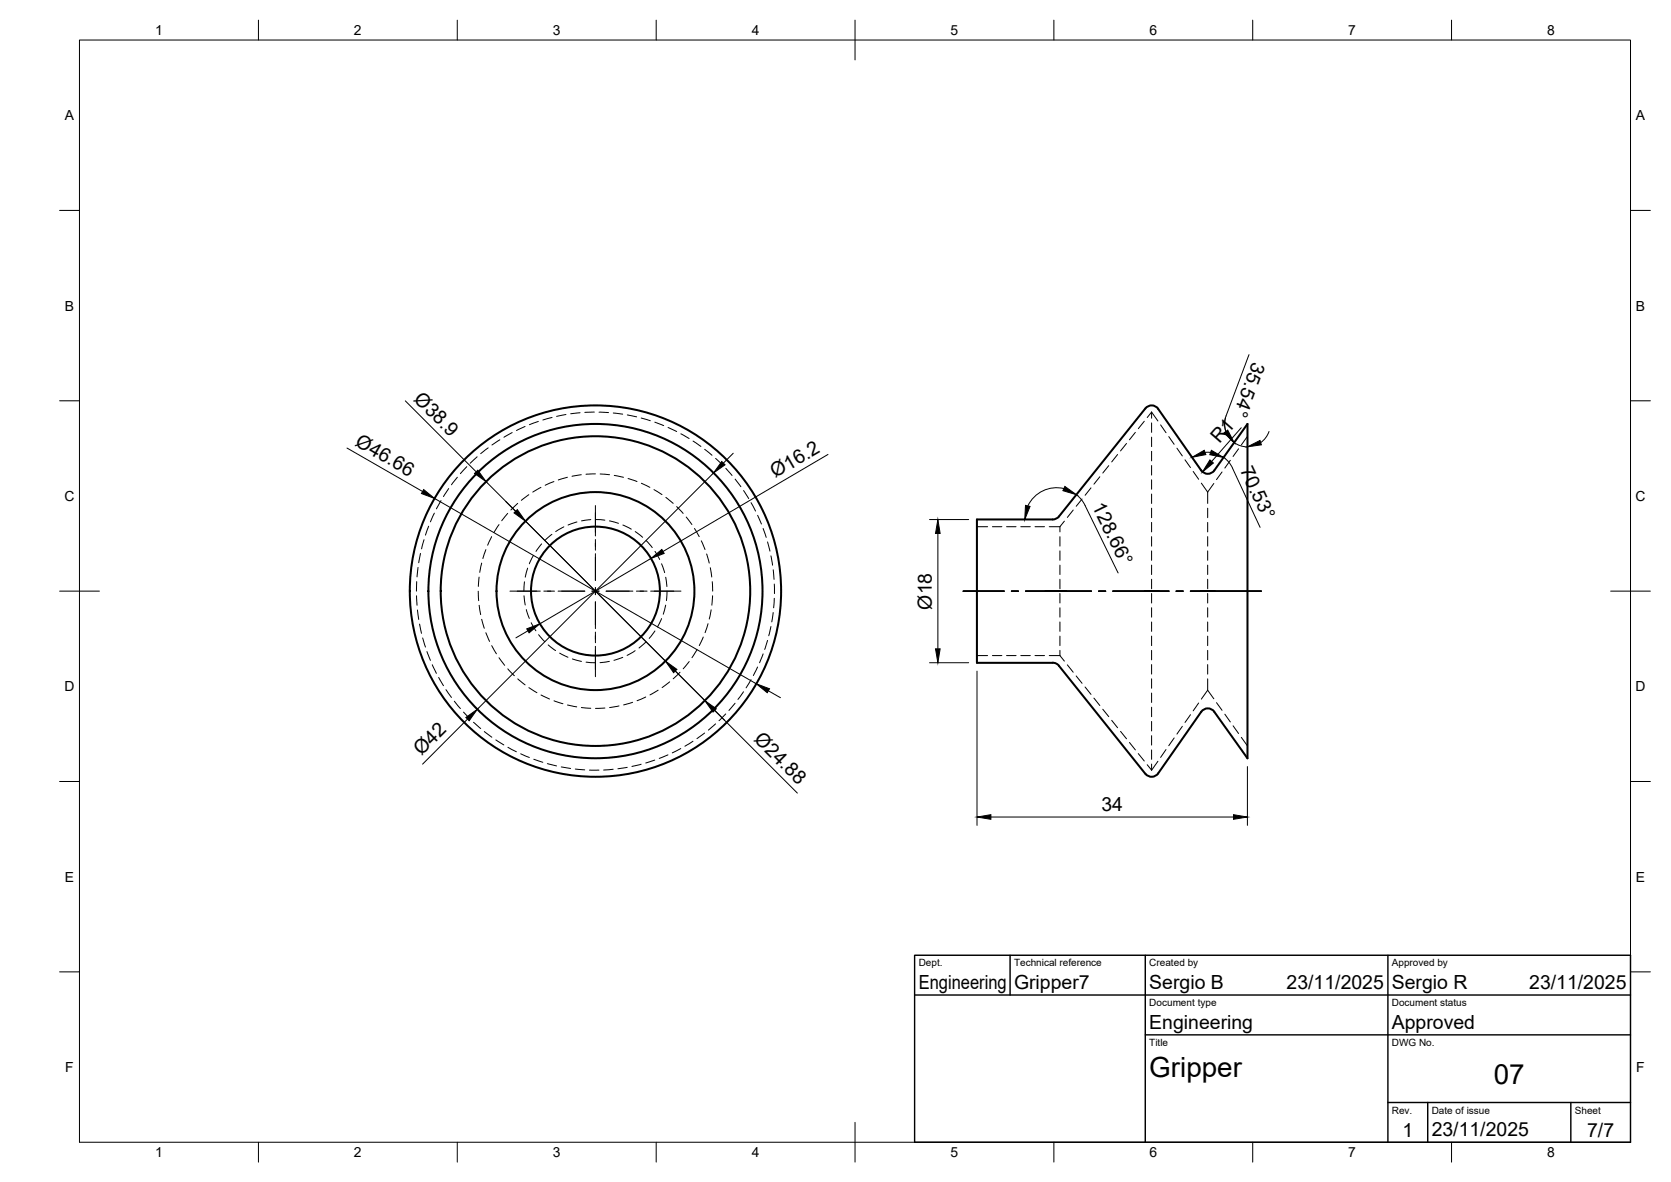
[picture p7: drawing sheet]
<svg xmlns="http://www.w3.org/2000/svg" width="420mm" height="297mm" viewBox="0 0 420 297" stroke-linecap="round" stroke-linejoin="round" font-family="sans-serif">
<!-- layer: Hidden -->
<g fill="none" stroke="#000" stroke-width=".25">
<path d="M115 119.9l-1.5 1.9M117.4 117.3l-1.6 1.7M120 114.8l-1.8 1.6M122.7 112.6l-1.8 1.4M125.7 110.5l-2 1.3M128.8 108.7l-2.1 1.2M132 107.2l-2.1 1M135.4 105.9l-2.3 .8M138.8 104.9l-2.3 .6M142.3 104.2l-2.3 .4M142.7 119.9l-2.3 .7M145.9 103.7l-2.4 .3"/>
<path d="M146.2 119.3l-2.4 .4M149.4 103.6h-2.4M149.7 119.1l-2.4 .1M150.6 103.6l2.4 .1M150.9 119.1l2.4 .2M154.2 103.8l2.4 .3M154.5 119.5l2.3 .4M157.7 104.3l2.4 .5M161.2 105.1l2.3 .6M164.7 106.1l2.2 .9M168 107.4l2.1 1M171.2 109l2.1 1.2"/>
<path d="M174.3 110.8l1.9 1.4M177.2 112.9l1.8 1.5M179.9 115.2l1.8 1.6M182.5 117.7l1.6 1.8M276.5 119.8l-1.4 1.9M278.8 117l-1.5 1.9M281 114.2l-1.5 1.9M283.3 111.4l-1.6 1.9M285.5 108.7l-1.5 1.8M287.7 105.9l-1.5 1.8M289.6 117v2.4M289.6 113.4v2.4"/>
<path d="M289.6 109.9v2.3M289.6 106.3v2.4M289.6 103.6v1.5M289.6 103.6l-1.1 1.3M289.6 103.6l1.5 2.2M291.8 106.8l1.4 1.9M293.9 109.7l1.3 2M295.9 112.6l1.4 2M298 115.6l1.3 1.9M300 118.5l1.4 1.9M307.3 118.6l-1.4 1.9M309.4 115.7l-1.4 1.9"/>
<path d="M311.4 112.8l-1.4 1.9M313.7 109.7l-1.6 2.1M105.7 139.1l-.4 2.3M106.6 135.6l-.6 2.3M107.8 132.2l-.8 2.3M109.2 129l-1 2.1M110.9 125.8l-1.2 2.1M112.8 122.8l-1.3 2M122.2 138.1l-.8 2.3M123.6 134.9l-1 2.1M125.5 131.8l-1.3 2M127.7 129l-1.5 1.9"/>
<path d="M130.2 126.5l-1.7 1.7M133 124.3l-1.9 1.4M134.1 139.6l-1 2.1M136 122.5l-2 1.2M136.2 136.7l-1.4 1.9M138.8 134.3l-1.8 1.5M139.3 121l-2.2 .9M141.8 132.4l-2.1 1.2M145.1 131.2l-2.3 .7M148.5 130.6l-2.3 .3M149.7 130.6l2.4 .1M153.2 130.9l2.3 .6"/>
<path d="M156.6 131.9l2.1 1.1M157.9 120.3l2.3 .7M159.7 133.6l1.9 1.4M161.3 121.4l2.1 1.1M162.5 135.8l1.5 1.8M164.4 123l2.1 1.3M164.7 138.6l1.2 2M167.4 125l1.9 1.5M170.1 127.3l1.7 1.7M172.6 129.9l1.4 1.9M174.6 132.8l1.2 2.1M176.3 135.9l1 2.2"/>
<path d="M177.7 139.2l.6 2.3M184.8 120.4l1.5 1.9M187 123.3l1.3 2M188.8 126.3l1.2 2.1M190.5 129.5l1 2.2M191.9 132.8l.8 2.3M193 136.2l.6 2.3M193.8 139.7l.4 2.3M245.6 132.4h2.7M249.5 132.4h2.4M253.1 132.4h2.4M256.7 132.4h2.4"/>
<path d="M260.2 132.4h2.4M263.8 132.4h2.7M266.5 138.4v2.4M266.5 134.9v2.4M266.5 132.4v1.3M267.6 131l-1.1 1.4M269.9 128.2l-1.5 1.8M272.1 125.4l-1.5 1.8M274.3 122.6l-1.5 1.9M289.6 138.4v2.4M289.6 134.9v2.4M289.6 131.3v2.4"/>
<path d="M289.6 127.7v2.4M289.6 124.1v2.4M289.6 120.6v2.3M302.1 121.4l1.6 2.3M303.7 138.4v2.4M303.7 134.9v2.4M303.7 131.3v2.4M303.7 127.7v2.4M303.7 123.7v2.8M305.2 121.5l-1.5 2.2M104.7 149.7l.2 2.4M104.8 146.2l-.1 2.4"/>
<path d="M105 153.3l.3 2.4M105.1 142.6l-.2 2.4M105.5 156.8l.5 2.4M120.2 148.6l.2 2.3M120.5 145l-.2 2.4M120.5 152.1l.4 2.4M121.1 141.5l-.5 2.3M121.1 155.6l.7 2.3M122.2 159l.9 2.2M131.8 149.7l.3 2.3M131.9 146.2l-.2 2.4M132.3 153.2l.8 2.2"/>
<path d="M132.7 142.8l-.6 2.2M133.6 156.5l1.1 2M135.4 159.5l1.6 1.8M164.7 158.6l-1.5 1.8M166.3 141.7l.8 2.2M166.3 155.5l-1 2.1M167.4 145.1l.3 2.3M167.4 152.1l-.6 2.3M167.7 148.6l-.1 2.3M178 156.7l-.7 2.3M178.6 142.7l.4 2.3M178.8 153.3l-.5 2.3"/>
<path d="M179.1 146.2l.1 2.4M179.2 149.7l-.2 2.4M193.8 157.4l-.5 2.4M194.4 143.2l.2 2.4M194.4 153.9l-.3 2.4M194.7 146.8v2.4M194.7 150.4l-.2 2.3M266.5 159.9v2.3M266.5 156.3v2.4M266.5 152.7v2.4M266.5 149.1v2.4M266.5 145.6v2.4"/>
<path d="M266.5 142v2.4M289.6 159.9v2.3M289.6 156.3v2.4M289.6 152.7v2.4M289.6 149.1v2.4M289.6 145.6v2.4M289.6 142v2.4M303.7 159.9v2.3M303.7 156.3v2.4M303.7 152.7v2.4M303.7 149.1v2.4M303.7 145.6v2.4"/>
<path d="M303.7 142v2.4M106.3 160.3l.7 2.3M107.4 163.7l.8 2.3M108.7 167.1l1 2.1M110.3 170.3l1.2 2M112.1 173.3l1.4 2M114.2 176.2l1.6 1.9M116.5 179l1.7 1.7M123.6 162.2l1.2 2.1M125.5 165.3l1.4 1.9M127.7 168.1l1.6 1.7M130.2 170.6l1.8 1.5"/>
<path d="M133 172.8l2 1.3M136 174.7l2.2 1M137.8 162.1l1.9 1.4M139.3 176.1l2.2 .8M140.7 164.1l2.1 1.1M142.7 177.2l2.3 .4M143.9 165.6l2.3 .6M146.2 177.8l2.3 .2M147.4 166.4l2.3 .1M152.1 177.9l-2.4 .1M153.2 166.2l-2.3 .3M155.6 177.4l-2.3 .4"/>
<path d="M156.6 165.2l-2.2 .7M159.1 176.5l-2.3 .7M159.7 163.5l-2 1.2M162.4 175.2l-2.2 .9M162.4 161.3l-1.7 1.5M165.5 173.4l-2.1 1.2M168.4 171.4l-1.9 1.4M171 168.9l-1.7 1.7M173.3 166.3l-1.5 1.8M175.3 163.3l-1.3 2M176.8 160.1l-1 2.1M182.5 179.4l-1.7 1.7"/>
<path d="M184.8 176.7l-1.5 1.8M186.9 173.8l-1.4 2M188.8 170.8l-1.2 2.1M190.5 167.6l-1.1 2.2M191.9 164.3l-.9 2.2M193 160.9l-.7 2.3M245.6 164.7h2.7M249.5 164.7h2.4M253.1 164.7h2.4M256.7 164.7h2.4M260.2 164.7h2.4M263.8 164.7h2.7"/>
<path d="M266.5 163.4v1.3M266.5 164.7l1.1 1.4M268.4 167.1l1.5 1.8M270.6 169.9l1.5 1.8M272.8 172.6l1.5 1.9M275.1 175.4l1.4 1.9M277.3 178.2l1.5 1.9M289.6 177.7v2.4M289.6 174.2v2.3M289.6 170.6v2.4M289.6 167v2.4M289.6 163.4v2.4"/>
<path d="M299.3 179.6l-1.3 2M301.4 176.7l-1.4 1.9M303.7 170.6v2.8M303.7 167v2.4M303.7 163.4v2.4M303.7 173.4l-1.6 2.3M303.7 173.4l1.5 2.2M305.9 176.6l1.4 1.9M308 179.5l1.4 1.9M119.1 181.5l1.8 1.6M121.8 183.8l1.9 1.5M124.7 185.9l2 1.3"/>
<path d="M127.7 187.8l2.1 1.1M130.9 189.4l2.2 1M134.2 190.8l2.3 .8M137.6 191.9l2.3 .6M141.1 192.7l2.4 .4M144.7 193.3l2.3 .2M148.2 193.5h2.4M154.2 193.3l-2.4 .2M157.7 192.8l-2.3 .4M161.2 192.1l-2.3 .5M164.6 191l-2.2 .7M168 189.7l-2.2 .9"/>
<path d="M171.2 188.1l-2.2 1.1M174.2 186.3l-2 1.2M177.2 184.2l-2 1.4M179.9 181.9l-1.8 1.6M279.5 181l1.5 1.9M281.7 183.8l1.6 1.9M284 186.6l1.5 1.9M286.2 189.4l1.5 1.8M288.5 192.2l1.1 1.4M289.6 192v1.6M289.6 188.5v2.3M289.6 184.9v2.3"/>
<path d="M289.6 181.3v2.4M291.1 191.3l-1.5 2.3M293.2 188.4l-1.4 1.9M295.2 185.4l-1.3 2M297.3 182.5l-1.4 2M310 182.4l1.4 1.9M312.1 185.3l1.6 2.2"/>
</g>
<!-- layer: Visible -->
<g fill="none" stroke="#000" stroke-width=".51">
<path d="M288 102.6l-22.3 27.7-1 .2h-19.1v36.1h19.1M288 102.6a2 2 0 0 1 3.2 .1M291.2 102.7l10.9 15.5a2 2 0 0 0 3.2 0l8.4-11.7v84.1l-8.4-11.7a1.99 1.99 0 0 0-3.2 0M264.7 166.5l1 .3 .6 .5M266.3 167.3l21.7 27.2M302 178.9l-10.8 15.5M291.2 194.4a2 2 0 0 1-3.2 .1"/>
<circle cx="149.7" cy="148.5" r="46.7"/>
<circle cx="149.7" cy="148.5" r="16.2"/>
<circle cx="149.7" cy="148.5" r="24.9"/>
<circle cx="149.7" cy="148.5" r="38.9"/>
<circle cx="149.7" cy="148.5" r="42"/>
</g>
<!-- layer: BORDER -->
<g fill="none" stroke="#000" stroke-width=".25">
<path d="M20 10.1h390v276.9h-390zM65 5.1v5M115 5.1v5M165 5.1v5M215 5.1v10M265 5.1v5M315 5.1v5M365 5.1v5M15 52.9h5M410 52.9h5M15 100.7h5M410 100.7h5"/>
<path d="M15 148.6h10M405 148.6h10M15 196.4h5M410 196.4h5M15 244.2h5M410 244.2h5M65 287v5M115 287v5M165 287v5M215 282.1v9.9M265 287v5M315 287v5"/>
<path d="M365 287v5"/>
</g>
<!-- layer: TITLEBLOCK -->
<path d="M230 240.1h180v46.9h-180zM230 250h180M254 240.1v9.9M288 240.1v46.9M349 240.1v46.9M288 260.1h122M349 277.1h61M359 277.1v9.9M395 277.1v9.9" fill="none" stroke="#000" stroke-width=".36"/>
<!-- layer: Smart Centers -->
<g fill="none" stroke="#000" stroke-width=".25">
<path d="M149.7 127v7.7M149.7 135.6v2.7M149.7 139.1v6.8M128.2 148.6h7.6M136.7 148.6h2.7M140.3 148.6h6.7M148.8 148.6h1.8M149.7 147.7v1.7M149.7 151.2v6.8M149.7 158.8v2.7M152.4 148.6h6.7M160 148.6h2.7"/>
<path d="M163.6 148.6h7.6M242.2 148.6h10.3M254.3 148.6h1.8M257.9 148.6h16.5M276.2 148.6h1.8M279.8 148.6h14.1M295.7 148.6h1.8M299.3 148.6h17.9M149.7 162.4v7.7"/>
</g>
<!-- layer: FD_Dimensions -->
<g fill="none" stroke="#000" stroke-width=".25">
<path d="M314 89.1l-5.7 15.4a5.7 5.7 0 0 0 5.4 7.8M87.2 112.6l19.1 10.9M101.9 100.7l17.8 17.9M179.4 118.9l-59.4 59.4M184.4 113.9l-2.5 2.5M208.2 114.2l-41.5 24.4M303 113.7h1.4M307.7 114.9l1.3 1.2 .9 1.5M308.1 104.9l-.2 1.8 .3 1.7M309.9 117.7l6.9 14.8M312.1 107.5l-7.4 8.5M319.1 108.4l-.8 1.6-1.3 1.2"/>
<path d="M109.3 125.3l80.9 46.5M122.2 121l55 55.1M127.2 126l2.4 2.5M233.7 130.6h9.9M235.8 134.1v29M267.5 122.8a8 8 0 0 0-9.1 4.3M270.7 124.3l1.2 1.3 1 1.4M272.8 127l8.3 17M132.7 158.5l-3 1.8M163.7 140.3l-28 16.5M169.8 168.6l30.7 30.7M179.7 178.5l2.5 2.5"/>
<path d="M193.2 173.6l3 1.7M233.7 166.5h9.9M245.7 168.7v38.7M117.5 180.7l-11.2 11.3M313.6 192.6v14.8M249.2 205.3h61"/>
</g>
<g fill="#000" stroke="#000" stroke-width=".25">
<path d="M119.3 119l.8-.8 2.1 2.8zM181.5 116l.8 .8-2.9 2.1zM299.7 114.9l3.1-1.7 .4 1zM304.2 115.6l.9 .8-2.8 2.2zM304.6 113.2l3.1 1.8-3.5-.7zM307.8 108.8l.9-.7 1.6 3.1zM313.6 112.3l3.2-1.6 .4 1.1zM106.5 123l2.8 2.3-3.3-1.3zM129.2 128.9l.9-.8 2 2.9zM163.7 140.3l2.7-2.2 .6 1zM235.8 130.6l.6 3.5h-1.2zM257.9 127l1.1 .3-1.3 3.3z"/>
<path d="M267.8 122.2l2.9 2.1-3.4-1zM132.4 158l3.3-1.2-2.7 2.2zM167.3 166.1l2.9 2.1-.8 .8zM177.2 176.1l2.9 2-.8 .9zM190.2 171.8l3.3 1.3-.6 1zM235.2 163.1h1.2l-.6 3.4zM117.1 180.3l2.9-2-2 2.8zM245.7 205.3l3.5-.6v1.2zM310.2 204.7l3.4 .6-3.4 .6z"/>
</g>
<g font-size="7">
<text x="289" y="270.6">Gripper</text>
<text x="375.6" y="272.3">07</text>
</g>
<g font-size="4.9">
<text x="315" y="90.7" transform="rotate(111 315 90.7)">35.54°</text>
<text x="103.8" y="100.5" transform="rotate(45 103.8 100.5)">Ø38.9</text>
<text x="89.1" y="111.9" transform="rotate(30 89.1 111.9)">Ø46.66</text>
<text x="306.6" y="111.6" transform="rotate(-49 306.6 111.6)">R1</text>
<text x="311.7" y="118.1" transform="rotate(65 311.7 118.1)">70.53°</text>
<text x="194.9" y="120.2" transform="rotate(-30 194.9 120.2)">Ø16.2</text>
<text x="274.5" y="127.2" transform="rotate(64 274.5 127.2)">128.66°</text>
<text x="234.3" y="153.2" transform="rotate(-90 234.3 153.2)">Ø18</text>
<text x="106" y="190.1" transform="rotate(-45 106 190.1)">Ø42</text>
<text x="189.4" y="186" transform="rotate(45 189.4 186)">Ø24.88</text>
<text x="276.9" y="203.9">34</text>
<text x="231" y="248.5">Engineering</text>
<text x="255" y="248.5">Gripper7</text>
<text x="289" y="248.5">Sergio B</text>
<text x="323.5" y="248.5">23/11/2025</text>
<text x="350" y="248.5">Sergio R</text>
<text x="384.5" y="248.5">23/11/2025</text>
<text x="289" y="258.6">Engineering</text>
<text x="350" y="258.6">Approved</text>
<text x="352.6" y="285.7">1</text>
<text x="360" y="285.5">23/11/2025</text>
<text x="399.1" y="285.7">7/7</text>
</g>
<g font-size="3.5">
<text x="39" y="8.8">1</text>
<text x="89" y="8.8">2</text>
<text x="139" y="8.8">3</text>
<text x="189" y="8.8">4</text>
<text x="239" y="8.8">5</text>
<text x="289" y="8.8">6</text>
<text x="339" y="8.8">7</text>
<text x="389" y="8.8">8</text>
<text x="16.3" y="30.2">A</text>
<text x="411.3" y="30.2">A</text>
<text x="16.3" y="78">B</text>
<text x="411.3" y="78">B</text>
<text x="16.2" y="125.9">C</text>
<text x="411.2" y="125.9">C</text>
<text x="16.2" y="173.7">D</text>
<text x="411.2" y="173.7">D</text>
<text x="16.3" y="221.6">E</text>
<text x="411.3" y="221.6">E</text>
<text x="16.4" y="269.4">F</text>
<text x="411.4" y="269.4">F</text>
<text x="39" y="290.8">1</text>
<text x="89" y="290.8">2</text>
<text x="139" y="290.8">3</text>
<text x="189" y="290.8">4</text>
<text x="239" y="290.8">5</text>
<text x="289" y="290.8">6</text>
<text x="339" y="290.8">7</text>
<text x="389" y="290.8">8</text>
</g>
<g font-size="2.5">
<text x="231" y="242.9">Dept.</text>
<text x="255" y="242.9">Technical reference</text>
<text x="289" y="242.9">Created by</text>
<text x="350" y="242.9">Approved by</text>
<text x="289" y="252.8">Document type</text>
<text x="350" y="252.8">Document status</text>
<text x="289" y="262.9">Title</text>
<text x="350" y="262.9">DWG No.</text>
<text x="350" y="279.9">Rev.</text>
<text x="360" y="279.9">Date of issue</text>
<text x="396" y="279.9">Sheet</text>
</g>
</svg>
